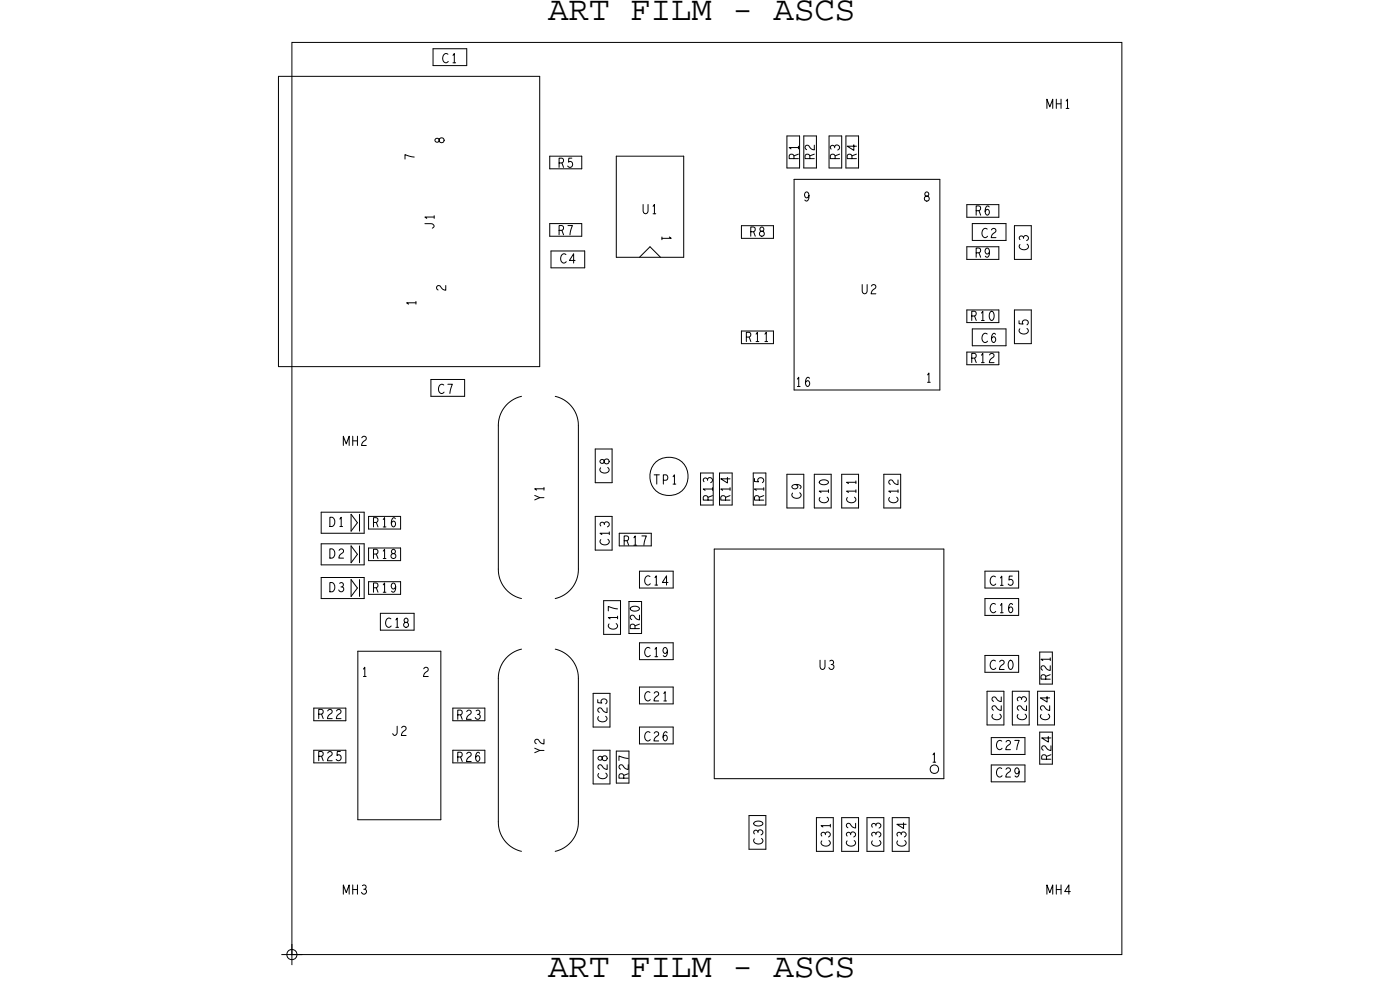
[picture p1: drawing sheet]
<svg xmlns="http://www.w3.org/2000/svg" width="419mm" height="298mm" viewBox="0 0 419 298" stroke-linecap="round" stroke-linejoin="round" font-family="sans-serif">
<!-- layer: Board Outline -->
<path d="M87.4 12.7h248.4v273.1h-248.4z" fill="none" stroke="#000" stroke-width=".3"/>
<!-- layer: Components -->
<g fill="none" stroke="#000" stroke-width=".3">
<path d="M129.6 14.6v5zM129.6 14.6h10.1zM129.6 19.6h10.1zM139.7 14.6v5zM83.4 22.9v86.8zM83.4 22.9h78.2zM161.6 22.9v86.8zM164.6 50.5h9.6zM164.6 46.8v3.7zM164.6 46.8h9.6zM174.2 46.8v3.7zM184.5 46.8h20.2z"/>
<path d="M184.5 46.8v30.2zM204.7 46.8v30.2zM235.6 50.3h3.8zM235.6 40.7v9.6zM235.6 40.7h3.8zM237.7 53.7v63zM237.7 53.7h43.7zM239.4 40.7v9.6zM240.6 50.3h3.8zM240.6 40.7v9.6zM240.6 40.7h3.8zM244.4 40.7v9.6z"/>
<path d="M248.2 50.3h3.8zM248.2 40.7v9.6zM248.2 40.7h3.8zM252 40.7v9.6zM253.2 50.3h3.8zM253.2 40.7v9.6zM253.2 40.7h3.8zM257 40.7v9.6zM281.4 53.7v63zM164.6 70.7h9.6zM164.6 66.9v3.8zM164.6 66.9h9.6z"/>
<path d="M164.9 75.1v5.1zM164.9 75.1h10.1zM174.2 66.9v3.8zM175 75.1v5.1zM184.5 77h20.2zM194.6 73.9l3.1 3.1zM194.6 73.9l-3.2 3.1zM222 67.6v3.7zM222 71.3h9.5zM222 67.6h9.5zM231.5 67.6v3.7zM289.4 73.9v3.8z"/>
<path d="M289.4 77.7h9.6zM289.4 61.3v3.7zM289.4 65h9.6zM289.4 73.9h9.6zM289.4 61.3h9.6zM291.1 66.9v5.1zM291.1 66.9h10.1zM291.1 72h10.1zM299 73.9v3.8zM299 61.3v3.7zM301.2 66.9v5.1zM303.7 67.6h5z"/>
<path d="M303.7 67.6v10.1zM303.7 77.7h5zM308.7 67.6v10.1zM164.9 80.2h10.1zM222 99.1h9.5zM289.4 96.6h9.6zM289.4 92.8h9.6zM291.1 98.5v5zM291.1 98.5h10.1zM301.2 98.5v5zM303.7 92.8h5zM303.7 92.8v10.1z"/>
<path d="M308.7 92.8v10.1zM83.4 109.7h78.2zM129 113.6v5zM129 113.6h10.1zM129 118.6h10.1zM139.1 113.6v5zM156.1 118.6a8.9 8.9 0 0 0-6.9 8.9M166.2 118.6a8.9 8.9 0 0 1 6.9 8.9M222 102.9h9.5zM237.7 116.7h43.7zM289.4 109.2h9.6zM289.4 105.4h9.6z"/>
<path d="M291.1 103.5h10.1zM303.7 102.9h5zM149.2 127.5v42.9zM173.1 127.5v42.9zM178.2 134.4h5zM178.2 134.4v10.1zM183.2 134.4v10.1zM96.1 153.3h12.9zM96.1 153.3v6.3zM96.1 159.6h12.9zM105.1 154l1.9 2.5zM105.1 154v5z"/>
<path d="M107 156.5l-1.9 2.5zM107.6 154v5zM109 153.3v6.3zM110.3 158.4h9.6zM110.3 154.6h9.6zM178.2 154.6h5zM178.2 154.6v10.1zM178.2 144.5h5zM183.2 154.6v10.1zM185.4 159.6h9.6zM209.7 141.6v9.6zM213.5 141.6v9.6z"/>
<path d="M215.4 141.6v9.6zM219.2 141.6v9.6zM225.5 141.6v9.6zM229.3 141.6v9.6zM235.6 142h5zM235.6 142v10.1zM235.6 152.1h5zM240.6 142v10.1zM243.8 142h5zM243.8 142v10.1zM248.8 142v10.1zM252 142h5z"/>
<path d="M252 142v10.1zM257 142v10.1zM264.6 142h5zM264.6 142v10.1zM269.6 142v10.1zM96.1 172.9h12.9zM96.1 162.8h12.9zM96.1 172.9v6.3zM96.1 179.2h12.9zM96.1 162.8v6.3zM96.1 169.1h12.9zM105.1 173.5l1.9 2.5z"/>
<path d="M105.1 173.5v5zM105.1 163.4l1.9 2.5zM105.1 163.4v5.1zM107 176l-1.9 2.5zM107 165.9l-1.9 2.6zM107.6 173.5v5zM107.6 163.4v5.1zM109 172.9v6.3zM109 162.8v6.3zM110.3 177.9h9.6zM110.3 167.8h9.6zM110.3 174.1h9.6z"/>
<path d="M110.3 164h9.6zM149.2 170.3a8.9 8.9 0 0 0 6.9 8.9M173.1 170.4a8.9 8.9 0 0 1-6.9 8.8M180.7 179.8h5.1zM180.7 179.8v10.1zM185.4 163.4h9.6zM185.8 179.8v10.1zM191.4 171h10.1zM191.4 176h10.1zM201.5 171v5zM213.8 164.4h68.8zM213.8 164.4v68.7z"/>
<path d="M282.6 164.4v68.7zM294.8 179.2h10.1zM294.8 171h10.1zM294.9 176h10zM304.9 179.2v5zM304.9 171v5zM107.1 194.9h24.9zM107.1 194.9v50.5zM113.9 183.6h10.1zM113.9 188.6h10.1zM124 183.6v5zM132 194.9v50.5z"/>
<path d="M156.1 194.3a8.9 8.9 0 0 0-6.9 8.8M166.2 194.3a8.9 8.9 0 0 1 6.9 8.8M188.3 180.1v9.5zM191.4 192.4h10.1zM191.4 197.5h10.1zM192.1 180.1v9.5zM201.5 192.4v5.1zM294.8 196.2h10.1zM294.9 184.2h10zM304.9 196.2v5zM311.2 195.2v9.6zM315 195.2v9.6z"/>
<path d="M93.9 215.8h9.6zM93.9 212h9.6zM135.6 215.8h9.5zM135.6 212h9.5zM149.2 203.1v42.9zM173.1 203.1v42.9zM177.6 207.6h5zM177.6 207.6v10zM182.6 207.6v10zM191.4 217.6h10.1zM191.4 205.7h10.1zM191.4 210.7h10.1z"/>
<path d="M201.5 217.6v5.1zM201.5 205.7v5zM294.9 201.2h10zM295.5 206.9h5zM295.5 206.9v10.1zM300.5 206.9v10.1zM303 206.9h5.1zM303 206.9v10.1zM308.1 206.9v10.1zM310.6 206.9h5.1zM310.6 206.9v10.1zM311.2 219.2v9.5z"/>
<path d="M315 219.2v9.5zM315.7 206.9v10.1zM93.9 228.4h9.6zM93.9 224.6h9.6zM135.6 228.4h9.5zM135.6 224.6h9.5zM177.6 224.6h5zM177.6 224.6v10.1zM182.6 224.6v10.1zM184.5 224.8v9.6zM188.3 224.8v9.6zM191.4 222.7h10.1z"/>
<path d="M213.8 233.1h68.8zM296.7 229h10.1zM296.7 220.8h10.1zM296.7 234h10.1zM296.7 225.8h10.1zM306.8 229v5zM306.8 220.8v5zM107.1 245.4h24.9zM149.2 246a8.9 8.9 0 0 0 6.9 8.8M173.1 246a8.9 8.9 0 0 1-6.9 8.9M224.2 244.1h5.1zM224.2 244.1v10.1z"/>
<path d="M229.3 244.1v10.1zM244.4 244.8h5zM244.4 244.8v10.1zM249.4 244.8v10.1zM252 244.8h5zM252 244.8v10.1zM257 244.8v10.1zM259.5 244.8h5.1zM259.5 244.8v10.1zM264.6 244.8v10.1zM267.1 244.8h5zM267.1 244.8v10.1z"/>
<path d="M272.1 244.8v10.1z"/>
<circle cx="200.2" cy="142.6" r="5.8"/>
<circle cx="279.7" cy="230.3" r="1.27"/>
</g>
<!-- layer: Drawing Origin -->
<g fill="none" stroke="#000" stroke-width=".3">
<path d="M84.2 285.8h6.3M87.4 282.6v6.3"/>
<circle cx="87.4" cy="285.8" r="1.53"/>
</g>
<g font-size="10.2">
<text x="164.1" y="6.1">ART FILM - ASCS</text>
<text x="164.1" y="292.4">ART FILM - ASCS</text>
</g>
<g font-size="4.7">
<text x="132.3" y="18.8">C1</text>
<text x="313.3" y="32.5">MH1</text>
<text x="124" y="48" transform="rotate(-90 124 48)">7</text>
<text x="132.9" y="43" transform="rotate(-90 132.9 43)">8</text>
<text x="239" y="47.8" transform="rotate(-90 239 47.8)">R1</text>
<text x="243.8" y="47.8" transform="rotate(-90 243.8 47.8)">R2</text>
<text x="251.3" y="47.8" transform="rotate(-90 251.3 47.8)">R3</text>
<text x="256.4" y="47.8" transform="rotate(-90 256.4 47.8)">R4</text>
<text x="167" y="50.1">R5</text>
<text x="192.3" y="64">U1</text>
<text x="240.5" y="60.2">9</text>
<text x="276.4" y="60.2">8</text>
<text x="291.9" y="64.4">R6</text>
<text x="130" y="68.6" transform="rotate(-90 130 68.6)">J1</text>
<text x="167" y="70.3">R7</text>
<text x="198.2" y="70.3" transform="rotate(90 198.2 70.3)">1</text>
<text x="224.4" y="70.7">R8</text>
<text x="293.8" y="71.1">C2</text>
<text x="291.9" y="77">R9</text>
<text x="307.9" y="74.9" transform="rotate(-90 307.9 74.9)">C3</text>
<text x="167.7" y="78.7">C4</text>
<text x="133.4" y="87.2" transform="rotate(-90 133.4 87.2)">2</text>
<text x="257.8" y="88">U2</text>
<text x="124.5" y="91.7" transform="rotate(-90 124.5 91.7)">1</text>
<text x="290.6" y="95.9">R10</text>
<text x="307.8" y="100.2" transform="rotate(-90 307.8 100.2)">C5</text>
<text x="223.1" y="102.2">R11</text>
<text x="293.8" y="102.5">C6</text>
<text x="290.6" y="108.6">R12</text>
<text x="131.1" y="117.8">C7</text>
<text x="238.1" y="115.7">16</text>
<text x="277.1" y="114.4">1</text>
<text x="102.6" y="133.4">MH2</text>
<text x="182.4" y="141.8" transform="rotate(-90 182.4 141.8)">C8</text>
<text x="162.8" y="150" transform="rotate(-90 162.8 150)">Y1</text>
<text x="195.6" y="144.9">TP1</text>
<text x="239.8" y="149.4" transform="rotate(-90 239.8 149.4)">C9</text>
<text x="213.3" y="150" transform="rotate(-90 213.3 150)">R13</text>
<text x="218.5" y="150" transform="rotate(-90 218.5 150)">R14</text>
<text x="228.6" y="150" transform="rotate(-90 228.6 150)">R15</text>
<text x="248" y="150.7" transform="rotate(-90 248 150.7)">C10</text>
<text x="256.2" y="150.7" transform="rotate(-90 256.2 150.7)">C11</text>
<text x="268.8" y="150.7" transform="rotate(-90 268.8 150.7)">C12</text>
<text x="98.5" y="157.6">D1</text>
<text x="111.5" y="157.7">R16</text>
<text x="98.5" y="167.1">D2</text>
<text x="111.5" y="167.2">R18</text>
<text x="182.4" y="163.3" transform="rotate(-90 182.4 163.3)">C13</text>
<text x="186.5" y="163.2">R17</text>
<text x="98.5" y="177.2">D3</text>
<text x="111.5" y="177.3">R19</text>
<text x="192.8" y="175.1">C14</text>
<text x="296.2" y="175.2">C15</text>
<text x="296.2" y="183.4">C16</text>
<text x="115.3" y="187.8">C18</text>
<text x="184.9" y="188.5" transform="rotate(-90 184.9 188.5)">C17</text>
<text x="191.4" y="188.5" transform="rotate(-90 191.4 188.5)">R20</text>
<text x="192.8" y="196.6">C19</text>
<text x="108.2" y="202.5">1</text>
<text x="126.5" y="202.5">2</text>
<text x="245.2" y="200.4">U3</text>
<text x="296.2" y="200.4">C20</text>
<text x="314.4" y="203.6" transform="rotate(-90 314.4 203.6)">R21</text>
<text x="192.8" y="209.8">C21</text>
<text x="95.1" y="215.1">R22</text>
<text x="136.7" y="215.3">R23</text>
<text x="299.7" y="215.6" transform="rotate(-90 299.7 215.6)">C22</text>
<text x="307.3" y="215.6" transform="rotate(-90 307.3 215.6)">C23</text>
<text x="314.2" y="215.6" transform="rotate(-90 314.2 215.6)">C24</text>
<text x="117.2" y="220.2">J2</text>
<text x="181.7" y="216.3" transform="rotate(-90 181.7 216.3)">C25</text>
<text x="192.8" y="221.8">C26</text>
<text x="95.1" y="227.7">R25</text>
<text x="136.7" y="227.9">R26</text>
<text x="162.8" y="225.7" transform="rotate(-90 162.8 225.7)">Y2</text>
<text x="298.1" y="224.4">C27</text>
<text x="314.6" y="227.6" transform="rotate(-90 314.6 227.6)">R24</text>
<text x="181.8" y="233.3" transform="rotate(-90 181.8 233.3)">C28</text>
<text x="188.1" y="233.3" transform="rotate(-90 188.1 233.3)">R27</text>
<text x="278.7" y="228.2">1</text>
<text x="298.1" y="232.6">C29</text>
<text x="228.4" y="252.8" transform="rotate(-90 228.4 252.8)">C30</text>
<text x="248.6" y="253.5" transform="rotate(-90 248.6 253.5)">C31</text>
<text x="256.1" y="253.5" transform="rotate(-90 256.1 253.5)">C32</text>
<text x="263.7" y="253.5" transform="rotate(-90 263.7 253.5)">C33</text>
<text x="271.3" y="253.5" transform="rotate(-90 271.3 253.5)">C34</text>
<text x="102.6" y="267.7">MH3</text>
<text x="313.3" y="267.7">MH4</text>
</g>
</svg>
